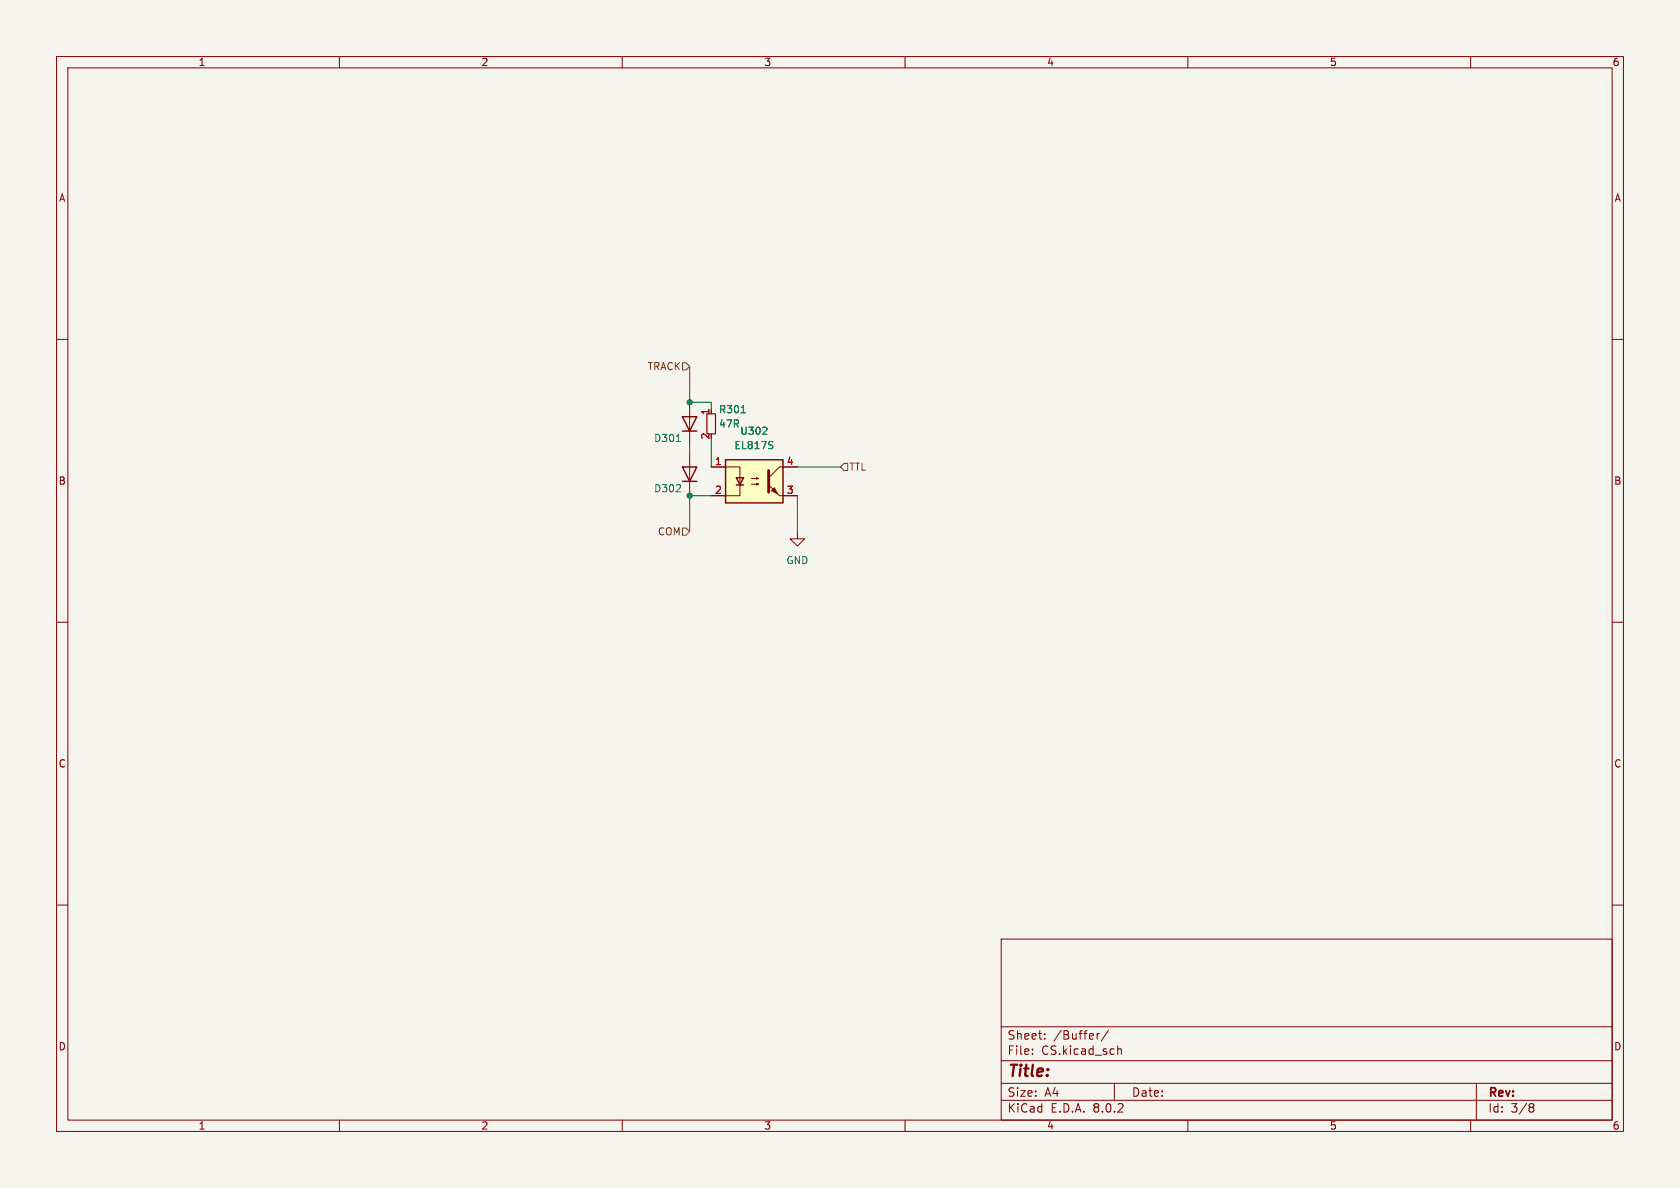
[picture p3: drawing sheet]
<svg xmlns="http://www.w3.org/2000/svg" width="297mm" height="210mm" viewBox="0 0 297 210" stroke-linecap="round" stroke-linejoin="round" font-family="sans-serif">
<path d="M0 0h297v210h-297z" fill="#f5f4ef" stroke="#f5f4ef" stroke-width=".18"/>
<g fill="none" stroke="#840000" stroke-width=".18">
<path d="M10 10h277v190h-277zM12 12h273v186h-273zM60 10v2M110 10v2M160 10v2M210 10v2M260 10v2M10 60h2M285 60h2M141 94v1.3h1.2l-1.2 1.2-1.3-1.2h1.3M10 110h2M285 110h2"/>
<path d="M10 160h2M285 160h2M177 166h108v32h-108zM60 198v2M110 198v2M160 198v2M177 194.5h108M177 191.5h108M177 187.5h108M177 181.5h108M182.5 186.3v.1M182.5 185.5v.1"/>
<path d="M184.7 183.6v.1M184.7 182.8v.1M194 182.7v1M194.4 182.7l-.3 .1-.1 .2M196 182.1l-1.3 2M197 191.5v3M197.6 184.9v1.5M197.6 185.5l.2-.1 .4 .1v.9M210 198v2M260 198v2M261 191.5v6.5M270.6 195.1h.3l.3 .3-.3 .3"/>
<path d="M270.6 195.7h.3M270.9 195.7l.2 .2 .1 .4-.3 .3h-.3"/>
</g>
<path d="M128.3 81.3h10.1v7.6h-10.1z" fill="#ffffc2"/>
<path d="M120.6 73.7h2.6l-1.3 2.5zM120.6 76.2h2.6M120.6 82.6h2.6l-1.3 2.5zM120.6 85.1h2.6M128.3 81.3h10.1v7.6h-10.1zM130.2 84.5h1.2l-.6 1.2zM130.2 85.7h1.2" fill="none" stroke="#840000" stroke-width=".25"/>
<path d="M121.9 71.1v7.6M121.9 80v7.6M125.7 82.6h5.1v5h-5.1M132.8 85.6h1.3l-.4 .1v-.2l.4 .1M132.8 84.6h1.3l-.4 .1v-.2l.4 .1M137.8 87.6h3.2M141 82.6h-3.2l-1.9 1.9" fill="none" stroke="#840000" stroke-width=".18"/>
<g fill="#840000" stroke="#840000" stroke-width=".18">
<path d="M135.9 85.7l1.9 1.9z"/>
<path d="M136.9 86.2l.5 1-1-.5z"/>
</g>
<path d="M135.9 83.2v3.8" fill="none" stroke="#840000" stroke-width=".51"/>
<path d="M119.6 78h.7M131 73h.8M134.8 76.8h.8M135.5 75.6v.5M136.4 78l.2 .1M136.6 78.8v.4" fill="none" stroke="#006464" stroke-width=".18"/>
<path d="M125 73.2h1.5v3.5h-1.5z" fill="none" stroke="#840000" stroke-width=".2"/>
<path d="M120.6 64.1h.7l.6 .7-.6 .6h-.7zM120.6 93.3h.7l.6 .7-.6 .6h-.7zM149.2 81.9h.7v1.3h-.7l-.6-.6z" fill="none" stroke="#725600" stroke-width=".18"/>
<path d="M121.9 64.8v6.3h3.8v1.3M121.9 78.7v1.3M125.7 77.5v5.1M125.7 87.6h-3.8v6.4M141 87.6v6.4M141 82.6h7.6" fill="none" stroke="#009600" stroke-width=".18"/>
<g fill="#009600" stroke="#009600" stroke-width=".18">
<circle cx="121.9" cy="71.1" r=".46"/>
<circle cx="121.9" cy="87.6" r=".46"/>
</g>
<text font-size="2.8" fill="#840000" x="178" y="190.9">Title:</text>
<g font-size="2.1" fill="#840000">
<text x="178" y="184">Sheet:</text>
<text x="186.2" y="184">/Buffer/</text>
<text x="178" y="186.7">File:</text>
<text x="184.1" y="186.7">CS.kicad_sch</text>
<text x="178" y="196.9">KiCad</text>
<text x="178" y="194.1">Size:</text>
<text x="184.7" y="194.1">A4</text>
<text x="185.7" y="196.9">E.D.A.</text>
<text x="193.3" y="196.9">8.0.2</text>
<text x="200" y="194.1">Date:</text>
<text x="263" y="194.3">Rev:</text>
<text x="263" y="196.9">Id:</text>
<text x="267.1" y="196.9">3/8</text>
</g>
<g font-size="1.8" fill="#840000">
<text x="35" y="11.9">1</text>
<text x="85" y="11.9">2</text>
<text x="135" y="11.9">3</text>
<text x="185" y="11.9">4</text>
<text x="235" y="11.9">5</text>
<text x="285" y="11.9">6</text>
<text x="10.3" y="35.9">A</text>
<text x="285.3" y="35.9">A</text>
<text x="10.3" y="85.9">B</text>
<text x="285.3" y="85.9">B</text>
<text x="10.3" y="135.9">C</text>
<text x="285.3" y="135.9">C</text>
<text x="10.3" y="185.9">D</text>
<text x="285.3" y="185.9">D</text>
<text x="35" y="199.9">1</text>
<text x="85" y="199.9">2</text>
<text x="135" y="199.9">3</text>
<text x="185" y="199.9">4</text>
<text x="235" y="199.9">5</text>
<text x="285" y="199.9">6</text>
</g>
<g font-size="1.8" fill="#725600">
<text x="114.4" y="65.6">TRACK</text>
<text x="150.1" y="83.4">TTL</text>
<text x="116.2" y="94.8">COM</text>
</g>
<g font-size="1.8" fill="#a90000">
<text x="125.5" y="77.8" transform="rotate(-90 125.5 77.8)">2</text>
<text x="125.5" y="73.5" transform="rotate(-90 125.5 73.5)">1</text>
<text x="126.3" y="82.3">1</text>
<text x="139" y="82.3">4</text>
<text x="126.3" y="87.4">2</text>
<text x="139" y="87.4">3</text>
</g>
<g font-size="1.8" fill="#006464">
<text x="127" y="73.3">R301</text>
<text x="127" y="75.8">47R</text>
<text x="130.8" y="77.1">U302</text>
<text x="115.5" y="78.3">D301</text>
<text x="129.7" y="79.6">EL817S</text>
<text x="115.5" y="87.2">D302</text>
<text x="138.9" y="99.9">GND</text>
</g>
</svg>
